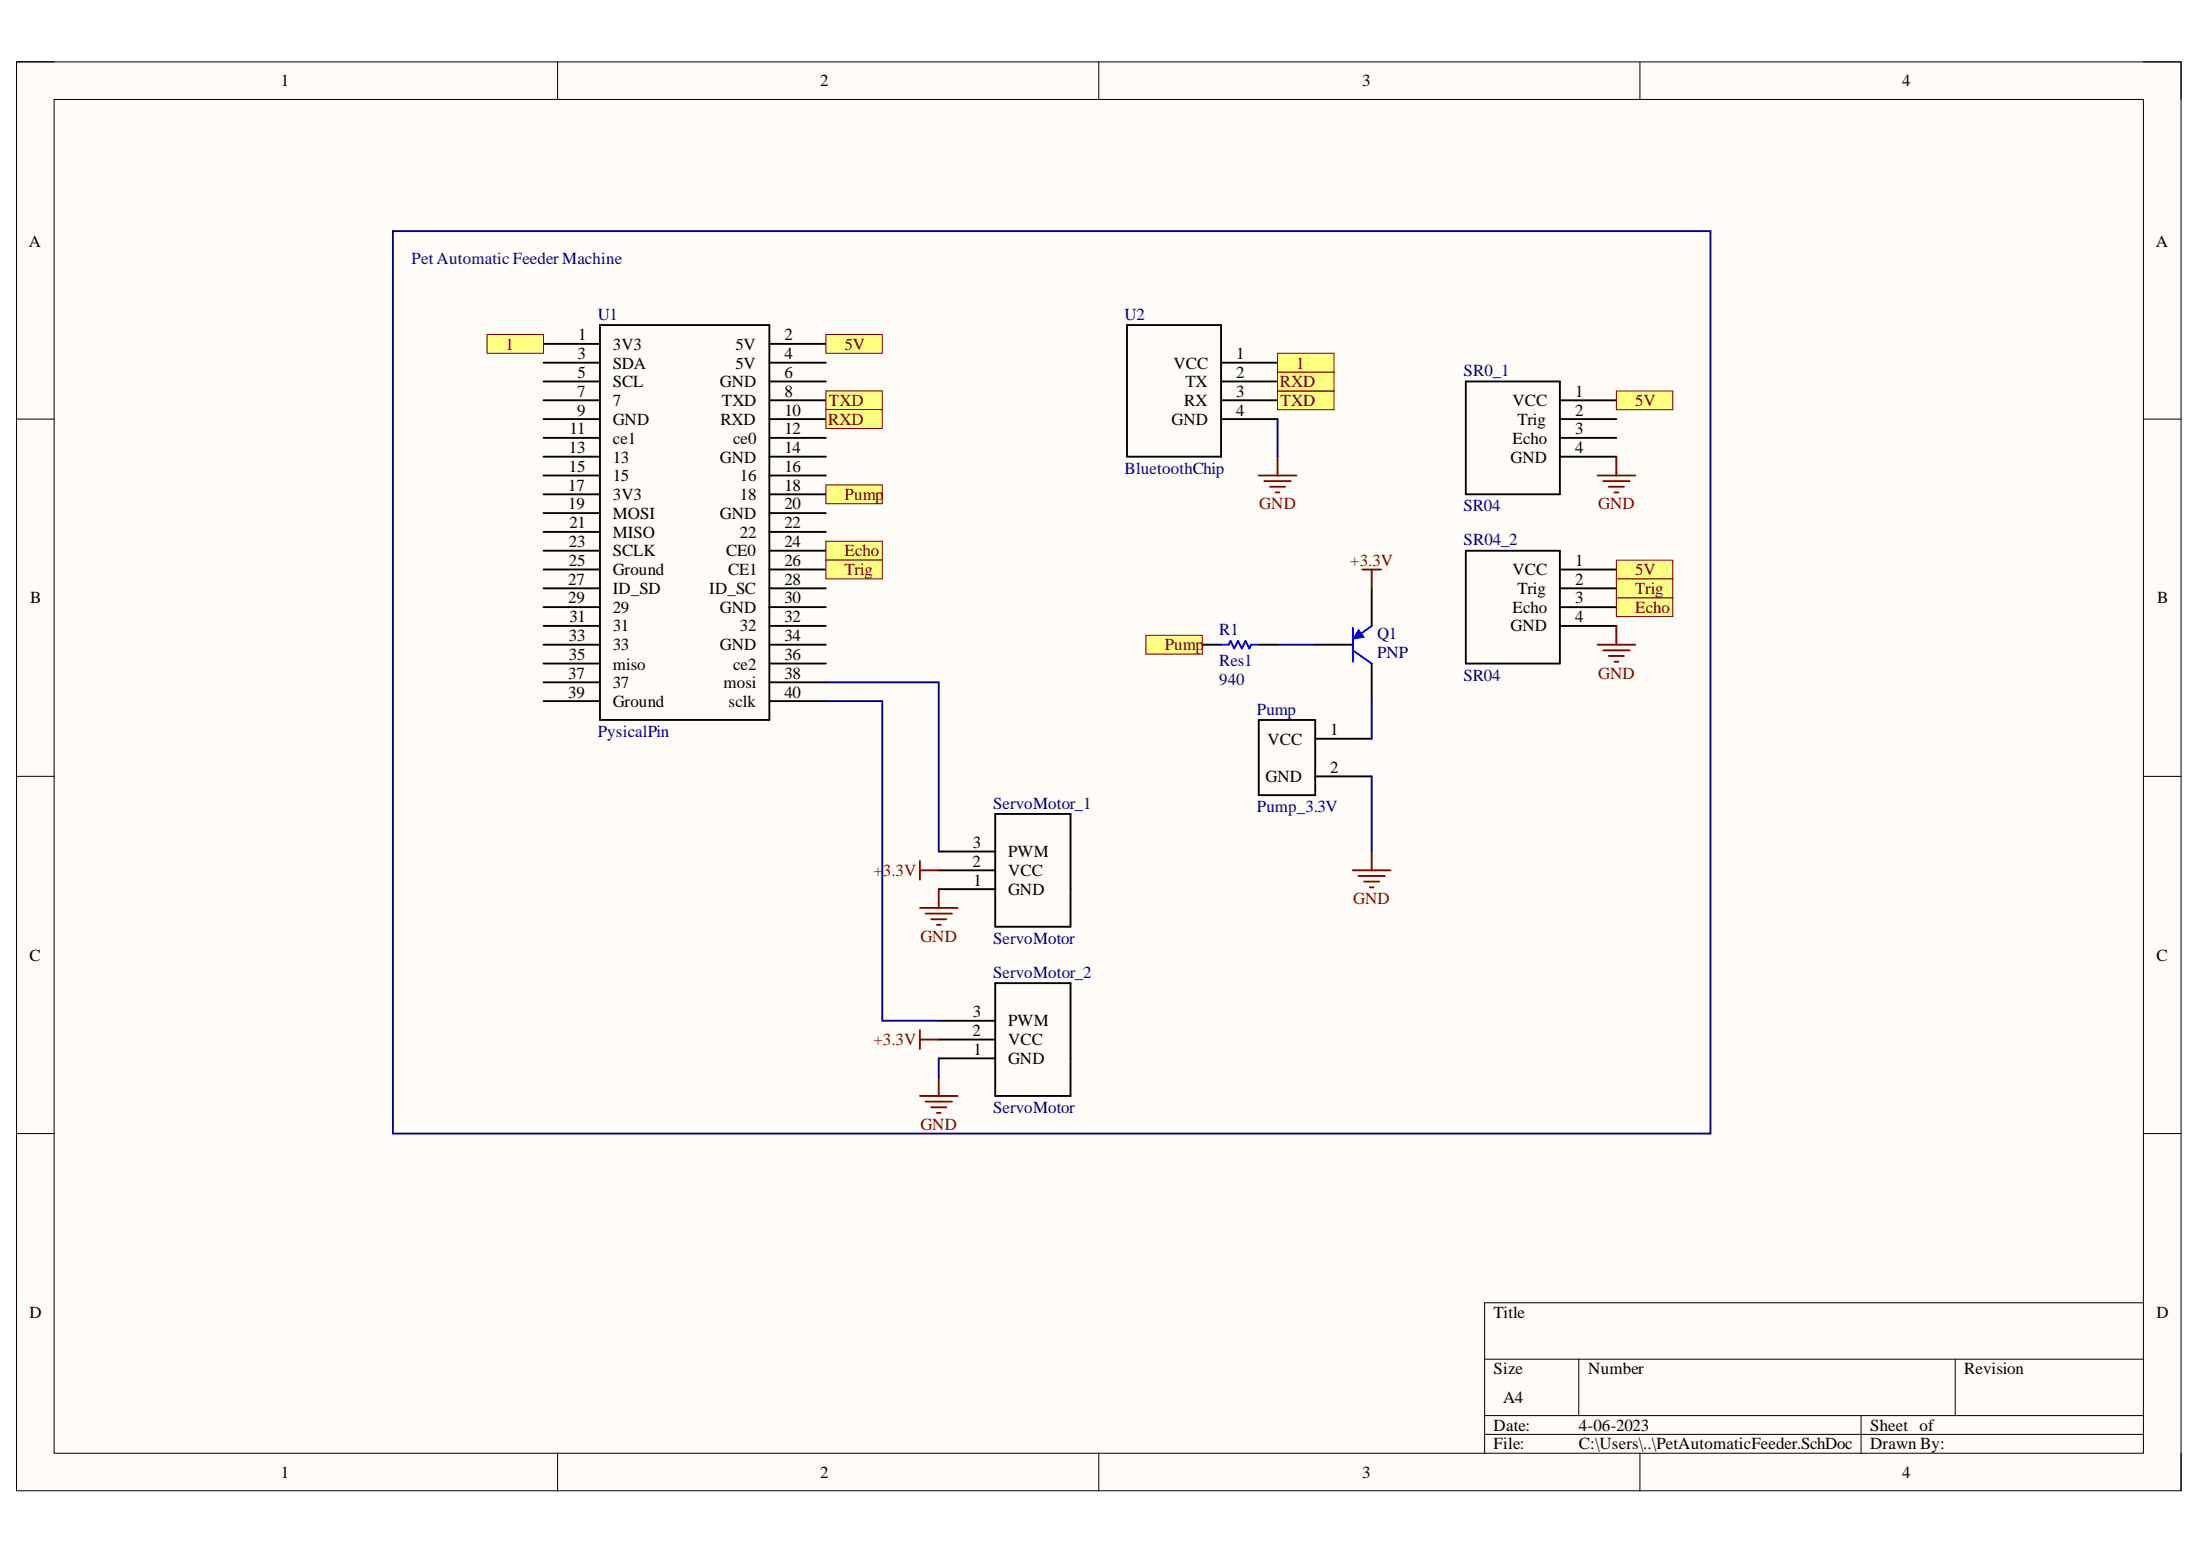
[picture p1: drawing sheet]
<svg xmlns="http://www.w3.org/2000/svg" width="297mm" height="210mm" viewBox="0 0 297 210" stroke-linecap="round" stroke-linejoin="round" font-family="sans-serif">
<path d="M2.2 8.4h292.3v192.8h-292.3z" fill-rule="evenodd" fill="#fffcf8"/>
<path d="M2.2 8.4h292.3v192.8h-292.3z" fill="none" stroke="#000" stroke-width=".14"/>
<path d="M7.3 13.4h282.1v182.8h-282.1z" fill-rule="evenodd" fill="#fffcf8"/>
<g fill="none" stroke="#000" stroke-width=".14">
<path d="M2.2 8.3h5.1M7.3 13.4h282.1v182.8h-282.1zM75.3 8.3v5.1M148.4 8.3v5.1M221.4 8.4v5M289.4 8.4h5.1v5M2.2 56.6h5.1M289.4 56.6h5.1M2.2 104.8h5.1M289.4 104.8h5.1M2.2 153h5.1M289.4 153h5.1"/>
<path d="M289.4 175.9h-89v20.3M75.3 196.2v5M148.4 196.2v5M200.4 183.5h89M200.4 191.1h89M200.4 193.6h89M213.2 183.5v7.6M221.4 196.2v5M251.3 191.1v5.1M264 183.5v7.6M294.5 196.2v5"/>
</g>
<g fill="none" stroke="#000" stroke-width=".25">
<path d="M73.4 46.4h7.6M73.4 49h7.6M73.4 51.5h7.6M73.4 54h7.6M73.4 56.6h7.6M73.4 59.1h7.6M81 43.9h22.9v53.3h-22.9zM103.9 46.4h7.6M103.9 49h7.6M103.9 51.5h7.6M103.9 54h7.6M103.9 56.6h7.6"/>
<path d="M103.9 59.1h7.6M73.4 61.6h7.6M73.4 64.2h7.6M73.4 66.7h7.6M73.4 69.3h7.6M73.4 71.8h7.6M73.4 74.3h7.6M73.4 76.9h7.6M73.4 79.4h7.6M103.9 61.6h7.6M103.9 64.2h7.6M103.9 66.7h7.6"/>
<path d="M103.9 69.3h7.6M103.9 71.8h7.6M103.9 74.3h7.6M103.9 76.9h7.6M103.9 79.4h7.6M185.2 79.4v5.1M73.4 82h7.6M73.4 84.5h7.6M73.4 87h7.6M73.4 89.6h7.6M73.4 92.1h7.6M73.4 94.6h7.6"/>
<path d="M103.9 82h7.6M103.9 84.5h7.6M103.9 87h7.6M103.9 89.6h7.6M103.9 92.1h7.6M103.9 94.6h7.6M177.6 87h5.1M185.2 89.6v5M126.7 117.5h7.7M126.7 114.9h7.7M134.4 109.9h10.1v15.2h-10.1zM126.7 120h7.7"/>
<path d="M126.7 137.8h7.7M134.4 132.7h10.1v15.2h-10.1zM126.7 142.9h7.7M126.7 140.3h7.7"/>
</g>
<path d="M182.7 84.7v4.6M182.7 87.8l2.5 1.8M185.2 84.5l-1.8 1.3" fill="none" stroke="#00f" stroke-width=".25"/>
<path d="M183.4 85l.8 1-1.5 .3z" fill="#00f"/>
<path d="M183.4 85l.8 1-1.5 .3z" fill="none" stroke="#00f" stroke-width=".14"/>
<path d="M152.2 43.9h12.7v17.7h-12.7zM164.9 49h7.6M164.9 51.5h7.6M164.9 54h7.6M164.9 56.6h7.6M162.3 87h2.6M170 97.2h7.6v10.1h-7.6zM170 87h2.5M177.6 99.7h7.6M177.6 104.8h7.6" fill="none" stroke="#000" stroke-width=".25"/>
<path d="M182.7 117.5h5M183.4 118.2h3.6M184.2 119h2M184.9 119.8h.6M185.2 114.9v2.6" fill="none" stroke="#800000" stroke-width=".25"/>
<path d="M164.9 87h1l.2-.5 .6 1 .5-1 .5 1 .5-1 .5 1 .2-.5h1.1" fill="none" stroke="#00f" stroke-width=".25"/>
<path d="M111.5 65.5h7.6v2.5h-7.6z" fill-rule="evenodd" fill="#ffff80"/>
<path d="M111.5 65.5h7.6v2.5h-7.6z" fill="none" stroke="#800000" stroke-width=".14"/>
<path d="M154.7 85.8h7.6v2.5h-7.6z" fill-rule="evenodd" fill="#ffff80"/>
<path d="M154.7 85.8h7.6v2.5h-7.6z" fill="none" stroke="#800000" stroke-width=".14"/>
<path d="M183.9 76.9h2.6M185.2 76.9v2.5" fill="none" stroke="#800000" stroke-width=".25"/>
<path d="M65.8 45.2h7.6v2.5h-7.6z" fill-rule="evenodd" fill="#ffff80"/>
<path d="M65.8 45.2h7.6v2.5h-7.6z" fill="none" stroke="#800000" stroke-width=".14"/>
<g fill="none" stroke="#800000" stroke-width=".25">
<path d="M170 64.2h5M170.7 64.9h3.6M171.5 65.7h2M172.2 66.5h.5M172.5 61.6v2.6M124.2 122.6h5.1M125 123.3h3.5M125.7 124.1h2.1M126.5 124.8h.5M126.7 120v2.6M124.2 147.9h5.1M125 148.7h3.5"/>
<path d="M125.7 149.5h2.1M126.5 150.2h.5M126.7 145.4v2.5"/>
</g>
<path d="M111.5 52.8h7.6v2.5h-7.6z" fill-rule="evenodd" fill="#ffff80"/>
<path d="M111.5 52.8h7.6v2.5h-7.6z" fill="none" stroke="#800000" stroke-width=".14"/>
<path d="M111.5 55.3h7.6v2.5h-7.6z" fill-rule="evenodd" fill="#ffff80"/>
<path d="M111.5 55.3h7.6v2.5h-7.6z" fill="none" stroke="#800000" stroke-width=".14"/>
<path d="M172.5 52.8h7.6v2.5h-7.6z" fill-rule="evenodd" fill="#ffff80"/>
<path d="M172.5 52.8h7.6v2.5h-7.6z" fill="none" stroke="#800000" stroke-width=".14"/>
<path d="M172.5 50.2h7.6v2.6h-7.6z" fill-rule="evenodd" fill="#ffff80"/>
<path d="M172.5 50.2h7.6v2.6h-7.6z" fill="none" stroke="#800000" stroke-width=".14"/>
<path d="M124.2 116.2v2.6M124.2 117.5h2.5M124.2 139.1v2.5M124.2 140.3h2.5" fill="none" stroke="#800000" stroke-width=".25"/>
<path d="M172.5 47.7h7.6v2.5h-7.6z" fill-rule="evenodd" fill="#ffff80"/>
<path d="M172.5 47.7h7.6v2.5h-7.6z" fill="none" stroke="#800000" stroke-width=".14"/>
<path d="M197.9 51.5h12.7v15.2h-12.7zM210.6 54h7.6M210.6 56.6h7.6M210.6 59.1h7.6M210.6 61.7h7.6" fill="none" stroke="#000" stroke-width=".25"/>
<path d="M111.5 45.2h7.6v2.5h-7.6z" fill-rule="evenodd" fill="#ffff80"/>
<path d="M111.5 45.2h7.6v2.5h-7.6z" fill="none" stroke="#800000" stroke-width=".14"/>
<path d="M218.2 52.8h7.7v2.5h-7.7z" fill-rule="evenodd" fill="#ffff80"/>
<path d="M218.2 52.8h7.7v2.5h-7.7z" fill="none" stroke="#800000" stroke-width=".14"/>
<path d="M197.9 74.3h12.7v15.3h-12.7zM210.6 76.9h7.6M210.6 79.4h7.6M210.6 82h7.6M210.6 84.5h7.6" fill="none" stroke="#000" stroke-width=".25"/>
<path d="M218.2 75.6h7.7v2.5h-7.7z" fill-rule="evenodd" fill="#ffff80"/>
<path d="M218.2 75.6h7.7v2.5h-7.7z" fill="none" stroke="#800000" stroke-width=".14"/>
<path d="M111.5 73.1h7.6v2.5h-7.6z" fill-rule="evenodd" fill="#ffff80"/>
<path d="M111.5 73.1h7.6v2.5h-7.6z" fill="none" stroke="#800000" stroke-width=".14"/>
<path d="M111.5 75.6h7.6v2.5h-7.6z" fill-rule="evenodd" fill="#ffff80"/>
<path d="M111.5 75.6h7.6v2.5h-7.6z" fill="none" stroke="#800000" stroke-width=".14"/>
<path d="M218.2 80.7h7.7v2.5h-7.7z" fill-rule="evenodd" fill="#ffff80"/>
<path d="M218.2 80.7h7.7v2.5h-7.7z" fill="none" stroke="#800000" stroke-width=".14"/>
<path d="M218.2 78.1h7.7v2.6h-7.7z" fill-rule="evenodd" fill="#ffff80"/>
<path d="M218.2 78.1h7.7v2.6h-7.7z" fill="none" stroke="#800000" stroke-width=".14"/>
<path d="M215.7 64.2h5.1M216.5 64.9h3.5M217.2 65.7h2.1M218 66.5h.5M218.2 61.7v2.5M215.7 87h5.1M216.5 87.8h3.5M217.2 88.5h2.1M218 89.3h.5M218.2 84.5v2.5" fill="none" stroke="#800000" stroke-width=".25"/>
<path d="M53 31.2h177.9v121.8h-177.9zM172.5 56.6v5M111.5 92.1h15.2v22.8M111.5 94.6h7.6v43.2h7.6M172.5 87h5.1M185.2 94.6v5.1M185.2 104.8v10.1M126.7 142.9v2.5" fill="none" stroke="#000080" stroke-width=".25"/>
<g font-size="2.3">
<text x="37.9" y="11.7">1</text>
<text x="110.7" y="11.7">2</text>
<text x="183.9" y="11.7">3</text>
<text x="256.8" y="11.7">4</text>
<text x="3.9" y="33.3">A</text>
<text x="291.1" y="33.3">A</text>
<text x="78.1" y="46">1</text>
<text x="82.7" y="47.2">3V3</text>
<text x="99.3" y="47.2">5V</text>
<text x="105.9" y="46">2</text>
<text x="77.9" y="53.6">7</text>
<text x="78" y="48.5">3</text>
<text x="78" y="51">5</text>
<text x="82.7" y="49.8">SDA</text>
<text x="82.7" y="52.3">SCL</text>
<text x="97.2" y="52.3">GND</text>
<text x="99.3" y="49.8">5V</text>
<text x="105.9" y="48.5">4</text>
<text x="105.9" y="51">6</text>
<text x="105.9" y="53.6">8</text>
<text x="158.4" y="49.8">VCC</text>
<text x="160" y="52.3">TX</text>
<text x="166.9" y="48.5">1</text>
<text x="166.9" y="51">2</text>
<text x="166.9" y="53.6">3</text>
<text x="212.7" y="53.6">1</text>
<text x="76.9" y="58.6">11</text>
<text x="77.9" y="56.1">9</text>
<text x="82.7" y="54.8">7</text>
<text x="82.7" y="57.4">GND</text>
<text x="82.7" y="59.9">ce1</text>
<text x="97.3" y="57.4">RXD</text>
<text x="97.4" y="54.8">TXD</text>
<text x="99" y="59.9">ce0</text>
<text x="105.9" y="56.1">10</text>
<text x="105.9" y="58.6">12</text>
<text x="158.2" y="57.4">GND</text>
<text x="159.9" y="54.8">RX</text>
<text x="166.9" y="56.1">4</text>
<text x="204.2" y="54.8">VCC</text>
<text x="204.2" y="59.9">Echo</text>
<text x="204.9" y="57.4">Trig</text>
<text x="212.7" y="56.1">2</text>
<text x="212.7" y="58.6">3</text>
<text x="76.8" y="61.2">13</text>
<text x="76.8" y="63.7">15</text>
<text x="82.7" y="62.4">13</text>
<text x="82.7" y="65">15</text>
<text x="97.2" y="62.4">GND</text>
<text x="99.9" y="65">16</text>
<text x="105.9" y="61.2">14</text>
<text x="105.9" y="63.7">16</text>
<text x="203.9" y="62.4">GND</text>
<text x="212.7" y="61.2">4</text>
<text x="76.7" y="66.2">17</text>
<text x="76.7" y="68.8">19</text>
<text x="76.9" y="71.3">21</text>
<text x="82.7" y="67.5">3V3</text>
<text x="82.7" y="70">MOSI</text>
<text x="97.2" y="70">GND</text>
<text x="99.9" y="67.5">18</text>
<text x="105.9" y="66.2">18</text>
<text x="105.9" y="68.8">20</text>
<text x="105.9" y="71.3">22</text>
<text x="76.8" y="73.8">23</text>
<text x="76.8" y="76.4">25</text>
<text x="82.7" y="72.6">MISO</text>
<text x="82.7" y="75.1">SCLK</text>
<text x="82.7" y="77.6">Ground</text>
<text x="98" y="75.1">CE0</text>
<text x="98.3" y="77.6">CE1</text>
<text x="99.9" y="72.6">22</text>
<text x="105.9" y="73.8">24</text>
<text x="105.9" y="76.4">26</text>
<text x="204.2" y="77.6">VCC</text>
<text x="212.7" y="76.4">1</text>
<text x="4.1" y="81.4">B</text>
<text x="76.7" y="78.9">27</text>
<text x="76.7" y="81.4">29</text>
<text x="76.9" y="84">31</text>
<text x="82.7" y="80.2">ID_SD</text>
<text x="82.7" y="82.7">29</text>
<text x="95.8" y="80.2">ID_SC</text>
<text x="97.2" y="82.7">GND</text>
<text x="105.9" y="78.9">28</text>
<text x="105.9" y="81.4">30</text>
<text x="105.9" y="84">32</text>
<text x="204.2" y="82.7">Echo</text>
<text x="204.9" y="80.2">Trig</text>
<text x="212.7" y="78.9">2</text>
<text x="212.7" y="81.4">3</text>
<text x="212.7" y="84">4</text>
<text x="291.2" y="81.4">B</text>
<text x="76.8" y="86.5">33</text>
<text x="76.8" y="89.1">35</text>
<text x="82.7" y="85.2">31</text>
<text x="82.7" y="87.8">33</text>
<text x="97.2" y="87.8">GND</text>
<text x="99.9" y="85.2">32</text>
<text x="105.9" y="86.5">34</text>
<text x="105.9" y="89.1">36</text>
<text x="203.9" y="85.2">GND</text>
<text x="76.7" y="91.7">37</text>
<text x="76.7" y="94.2">39</text>
<text x="82.7" y="90.4">miso</text>
<text x="82.7" y="92.9">37</text>
<text x="82.7" y="95.5">Ground</text>
<text x="97.7" y="92.9">mosi</text>
<text x="98.4" y="95.5">sclk</text>
<text x="99" y="90.4">ce2</text>
<text x="105.9" y="91.7">38</text>
<text x="105.9" y="94.2">40</text>
<text x="171.1" y="100.5">VCC</text>
<text x="179.6" y="99.3">1</text>
<text x="170.9" y="105.6">GND</text>
<text x="179.6" y="104.3">2</text>
<text x="131.3" y="117">2</text>
<text x="131.4" y="114.5">3</text>
<text x="131.5" y="119.5">1</text>
<text x="136.1" y="118.3">VCC</text>
<text x="136.1" y="115.7">PWM</text>
<text x="136.1" y="120.8">GND</text>
<text x="4" y="129.7">C</text>
<text x="291.2" y="129.7">C</text>
<text x="131.4" y="137.3">3</text>
<text x="131.3" y="139.8">2</text>
<text x="131.5" y="142.4">1</text>
<text x="136.1" y="143.6">GND</text>
<text x="136.1" y="141.1">VCC</text>
<text x="136.1" y="138.6">PWM</text>
<text x="4" y="177.9">D</text>
<text x="201.7" y="177.9">Title</text>
<text x="291.2" y="177.9">D</text>
<text x="201.7" y="185.5">Size</text>
<text x="214.4" y="185.5">Number</text>
<text x="265.2" y="185.5">Revision</text>
<text x="202.9" y="189.3">A4</text>
<text x="201.7" y="193.1">Date:</text>
<text x="201.7" y="195.7">File:</text>
<text x="213.2" y="193.1">4-06-2023</text>
<text x="213.2" y="195.7">C:\Users\..\PetAutomaticFeeder.SchDoc</text>
<text x="252.5" y="193.1">Sheet of</text>
<text x="252.5" y="195.7">Drawn By:</text>
<text x="37.9" y="199.5">1</text>
<text x="110.7" y="199.5">2</text>
<text x="183.9" y="199.5">3</text>
<text x="256.8" y="199.5">4</text>
</g>
<g font-size="2.3" fill="#000080">
<text x="55.6" y="35.7">Pet Automatic Feeder Machine</text>
<text x="80.7" y="43.2">U1</text>
<text x="151.8" y="43.2">U2</text>
<text x="197.6" y="50.8">SR0_1</text>
<text x="151.8" y="64">BluetoothChip</text>
<text x="197.6" y="69">SR04</text>
<text x="197.6" y="73.6">SR04_2</text>
<text x="164.6" y="85.7">R1</text>
<text x="164.6" y="89.9">Res1</text>
<text x="185.9" y="86.3">Q1</text>
<text x="185.9" y="88.9">PNP</text>
<text x="164.6" y="92.4">940</text>
<text x="197.6" y="91.9">SR04</text>
<text x="80.7" y="99.5">PysicalPin</text>
<text x="169.7" y="96.5">Pump</text>
<text x="134.1" y="109.2">ServoMotor_1</text>
<text x="169.7" y="109.7">Pump_3.3V</text>
<text x="134.1" y="127.4">ServoMotor</text>
<text x="134.1" y="132">ServoMotor_2</text>
<text x="134.1" y="150.3">ServoMotor</text>
</g>
<g font-size="2.3" fill="#800000">
<text x="68.3" y="47.2">1</text>
<text x="114" y="47.2">5V</text>
<text x="172.8" y="52.3">RXD</text>
<text x="175" y="49.8">1</text>
<text x="111.8" y="57.4">RXD</text>
<text x="111.9" y="54.8">TXD</text>
<text x="172.9" y="54.8">TXD</text>
<text x="220.8" y="54.8">5V</text>
<text x="114" y="67.5">Pump</text>
<text x="170" y="68.8">GND</text>
<text x="215.8" y="68.8">GND</text>
<text x="114" y="75.1">Echo</text>
<text x="114" y="77.6">Trig</text>
<text x="182.3" y="76.4">+3.3V</text>
<text x="220.8" y="77.6">5V</text>
<text x="220.8" y="82.7">Echo</text>
<text x="220.8" y="80.2">Trig</text>
<text x="157.3" y="87.8">Pump</text>
<text x="215.8" y="91.7">GND</text>
<text x="117.9" y="118.3">+3.3V</text>
<text x="182.7" y="122.1">GND</text>
<text x="124.3" y="127.1">GND</text>
<text x="117.9" y="141.1">+3.3V</text>
<text x="124.3" y="152.6">GND</text>
</g>
</svg>
